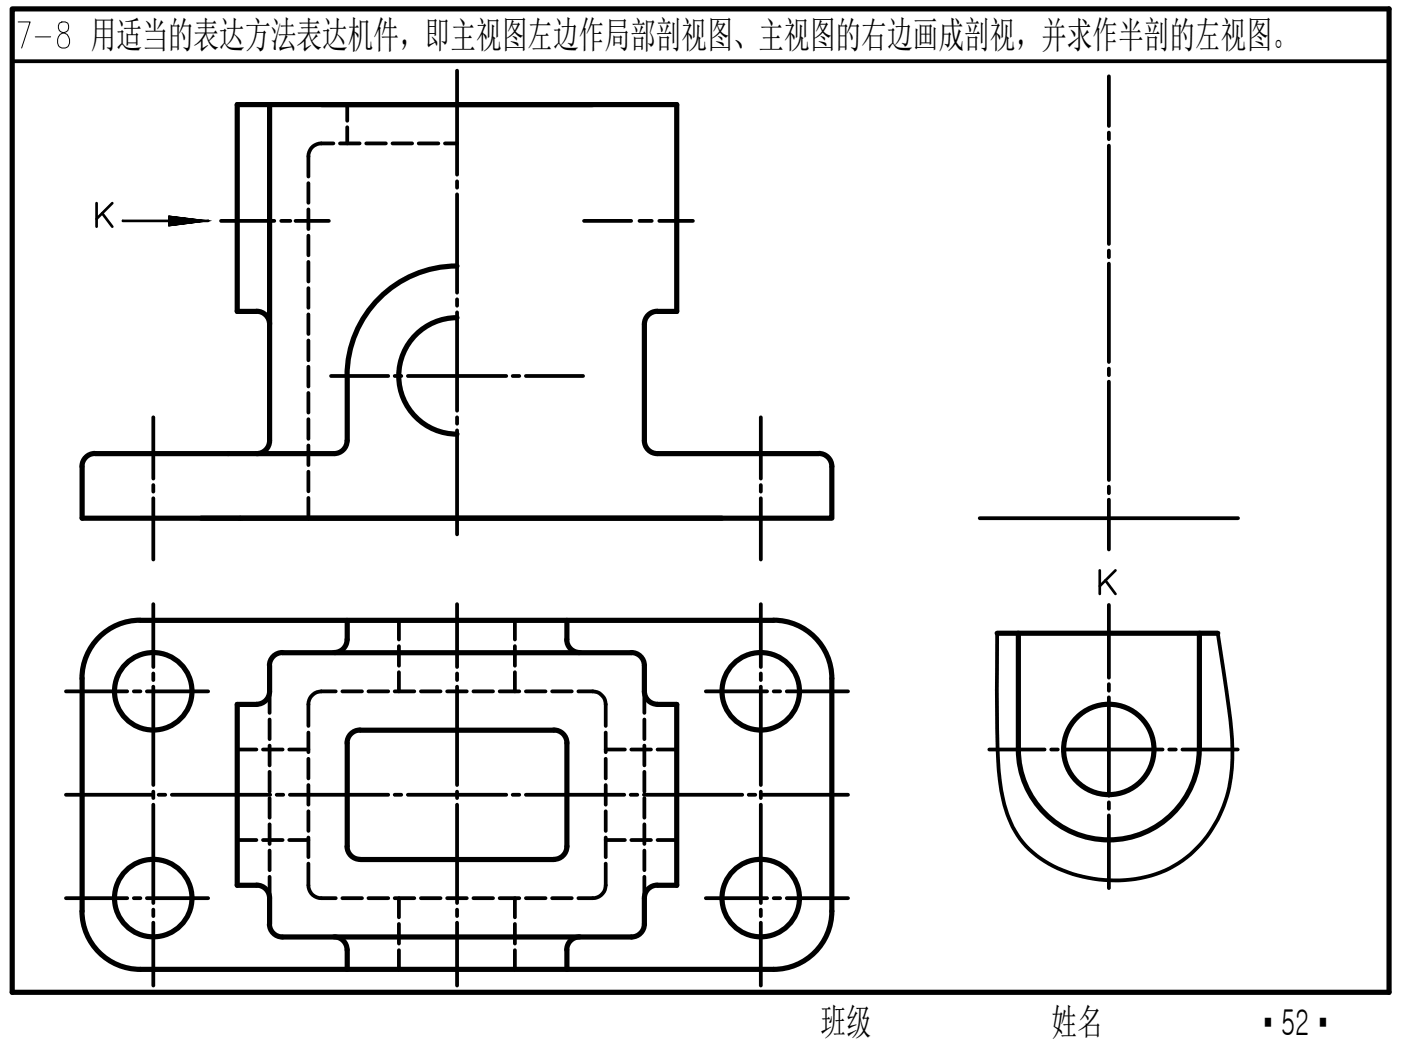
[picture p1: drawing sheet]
<svg xmlns="http://www.w3.org/2000/svg" width="94mm" height="70mm" viewBox="0 0 94 70" stroke-linecap="round" stroke-linejoin="round" font-family="sans-serif">
<!-- layer: 3 -->
<path d="M66 34.9h17.4" fill="none" stroke="#000" stroke-width=".25"/>
<!-- layer: 0 -->
<g fill="none" stroke="#000" stroke-width=".25">
<path d="M14.9 14.9h3.6M18.9 14.9h.7M19.9 14.9h2.2M30.8 4.8v7M30.8 12.2v.4M30.8 13.1v6.6M39.3 14.9h3.2M43.1 14.9h.8M44.4 14.9h2.3M74.7 5.1v3.4M74.7 8.9v.5M74.7 9.8v6.6"/>
<path d="M74.7 16.9v.4M74.7 17.8v6.6M10.3 28.1v4.1M10.3 32.7v.4M10.3 33.6v4.1M22.3 25.3h3.8M26.6 25.3h.4M27.5 25.3h6.6M30.8 20.2v.4M30.8 21v6.7M30.8 28.1v.4M30.8 29v7"/>
<path d="M34.5 25.3h.5M35.4 25.3h3.9M51.2 28.1v4.1M51.2 32.7v.4M51.2 33.6v4.1M74.7 24.8v.5M74.7 25.7v6.6M74.7 32.8v.4M74.7 33.7v3.3M4.4 46.6h4.2M4.4 53.5h5.9M9 46.6h.5"/>
<path d="M9.9 46.6h4.1M10.3 40.7v4.2M10.3 45.4v.4M10.3 46.2v6.7M10.3 53.3v.4M10.3 54.2v6.6M10.7 53.5h.4M11.6 53.5h6.6M18.6 53.5h.5M19.5 53.5h6.6M26.6 53.5h.4M27.5 53.5h6.6"/>
<path d="M30.8 40.7v4.2M30.8 45.4v.4M30.8 46.2v6.7M30.8 53.3v.4M30.8 54.2v6.6M34.5 53.5h.5M35.4 53.5h6.6M42.5 53.5h.4M43.4 53.5h6.6M47.5 46.6h4.2M50.4 53.5h.5M51.2 40.7v4.2"/>
<path d="M51.2 45.4v.4M51.2 46.2v6.7M51.2 53.3v.4M51.2 54.2v6.6M51.3 53.5h5.8M52.1 46.6h.4M53 46.6h4.1M66.6 50.5h3.8M67.2 42.6a79 79 0 0 0 .2 10.6 6.5 6.5 0 0 0 5.5 5.8 7.8 7.8 0 0 0 8.4-2.7 9.3 9.3 0 0 0 1.7-6.5l-.2-2-.8-5.2M70.8 50.5h.4M71.7 50.5h6.6M74.7 40.7v4.9"/>
<path d="M74.7 46.1v.4M74.7 47v6.6M74.7 54v.5M74.7 54.9v4.9M78.7 50.5h.5M79.6 50.5h3.8M4.4 60.5h4.2M9 60.5h.5M9.9 60.5h4.1M10.3 61.3v.4M10.3 62.1v4.3M30.8 61.3v.4"/>
<path d="M30.8 62.1v4.3M47.5 60.5h4.2M51.2 61.3v.4M51.2 62.1v4.3M52.1 60.5h.4M53 60.5h4.1"/>
</g>
<!-- layer: 1 -->
<g fill="none" stroke="#000" stroke-width=".35">
<path d="M.8 .6h92.8v66.2h-92.8zM18.2 7v22.7a.87 .87 0 0 1-.9 .9M30.8 17.9a7.4 7.4 0 0 0-7.4 7.4M13.5 34.9h35.1M18.2 21.8a.86 .86 0 0 0-.9-.8h-1.3v-14h29.6v14h-1.3a.87 .87 0 0 0-.9 .8v7.9a.87 .87 0 0 0 .9 .9h10.9M23.4 29.7a.87 .87 0 0 1-.9 .9l-16.1-.1a.86 .86 0 0 0-.9 .9v3.5h50.5v-3.5a.87 .87 0 0 0-.8-.9M23.4 25.3v4.4M30.8 21.4a3.9 3.9 0 0 0-3.9 3.9 3.9 3.9 0 0 0 3.9 3.9M9.4 41.8a3.9 3.9 0 0 0-3.9 3.9v15.7M9.4 41.8h42.7M23.4 50a.86 .86 0 0 1 .9-.8h13a.87 .87 0 0 1 .9 .8v7a.87 .87 0 0 1-.9 .9M23.4 57a.87 .87 0 0 0 .8 .9"/>
<path d="M23.4 43.1a.87 .87 0 0 1-.9 .8M23.4 41.8v1.3M23.4 50v7M24.3 57.9h13M38.2 43.1a.87 .87 0 0 0 .8 .8M38.2 41.8v1.3M52.1 41.8a3.9 3.9 0 0 1 3.9 3.9v15.7M67.2 42.6h14.8M68.6 50.5a6.1 6.1 0 0 0 6.1 6.1 6.1 6.1 0 0 0 6.1-6.1M68.6 42.6v7.9M80.8 42.6v7.9M5.5 61.4a3.9 3.9 0 0 0 3.9 3.9h42.7a3.9 3.9 0 0 0 3.9-3.9"/>
<path d="M18.1 62.2a.87 .87 0 0 0 .9 .9h23.5a.87 .87 0 0 0 .9-.9M18.2 62.2v-1.7a.86 .86 0 0 0-.9-.9h-1.3v-12.2h1.3a.87 .87 0 0 0 .9-.8l-.1-1.8a.87 .87 0 0 1 .9-.9l23.5 .1a.86 .86 0 0 1 .9 .8v1.8a.87 .87 0 0 0 .9 .8h1.3v12.2h-1.3a.86 .86 0 0 0-.9 .9v1.7M22.5 63.1a.87 .87 0 0 1 .9 .9M23.4 64v1.3M38.2 64v1.3M39 63.1a.87 .87 0 0 0-.8 .9"/>
<circle cx="10.3" cy="46.6" r="2.61"/>
<circle cx="51.2" cy="46.6" r="2.61"/>
<circle cx="74.7" cy="50.5" r="3"/>
<circle cx="10.3" cy="60.5" r="2.61"/>
<circle cx="51.2" cy="60.5" r="2.61"/>
</g>
<!-- layer: 4 -->
<g fill="none" stroke="#000" stroke-width=".25">
<path d="M20.8 12.3v1.4M20.8 14.1v1.3M20.8 15.9v1.3M20.8 17.6v1.4M20.8 19.4v1.3M22.5 9.7h-.9a.86 .86 0 0 0-.8 .8v1.4M22.9 9.7h1.3M23.4 7v1.1M23.4 8.6v1.1M24.7 9.7h1.3M26.4 9.7h1.4M28.2 9.7h1.3"/>
<path d="M30 9.7h.8M20.8 21.2v1.3M20.8 22.9v1.4M20.8 24.7v1.3M20.8 26.5v1.3M20.8 28.2v1.4M20.8 30v1.3M20.8 31.8v1.3M20.8 33.5v1.4M16 56.6h1.3M16 50.5h1.3M17.7 56.6h1.3"/>
<path d="M17.7 50.5h1.3M18.2 46.6v1.4M18.2 48.5v1.3M18.2 50.2v1.3M18.2 52v1.3M18.2 53.7v1.4M18.2 55.5v1.3M18.2 57.3v1.3M18.2 59.1v1.4M19.5 56.6h1.3M19.5 50.5h1.3M20.8 58.2v1.4a.86 .86 0 0 0 .8 .9h1"/>
<path d="M20.8 49.3v1.4M20.8 51.1v1.3M20.8 52.9v1.3M20.8 54.6v1.4M20.8 56.4v1.3M22.6 46.6h-1a.88 .88 0 0 0-.8 .8v1.5M23.1 46.6h1.3M24.8 46.6h1.3M26.6 46.6h1.3M26.9 41.8v1.3M26.9 43.5v1.3M26.9 45.3v1.3"/>
<path d="M28.3 46.6h1.4M30.1 46.6h1.3M31.9 46.6h1.3M33.7 46.6h1.3M34.7 41.8v1.3M34.7 43.5v1.3M34.7 45.3v1.3M35.4 46.6h1.3M37.2 46.6h1.3M39 46.6h.9a.9 .9 0 0 1 .9 .8v1.5M40.8 58.2v1.4a.88 .88 0 0 1-.9 .9h-.9M40.8 49.3v1.4"/>
<path d="M40.8 51.1v1.3M40.8 52.9v1.3M40.8 54.6v1.4M40.8 56.4v1.3M40.8 56.6h1.3M40.8 50.5h1.3M42.5 56.6h1.3M42.5 50.5h1.3M43.4 46.6v1.4M43.4 48.5v1.3M43.4 50.2v1.3M43.4 52v1.3"/>
<path d="M43.4 53.7v1.4M43.4 55.5v1.3M43.4 57.3v1.3M43.4 59.1v1.4M44.3 56.6h1.3M44.3 50.5h1.3M23.1 60.5h1.3M24.8 60.5h1.3M26.6 60.5h1.3M26.9 60.5v1.3M26.9 62.2v1.3M26.9 64v1.3"/>
<path d="M28.3 60.5h1.4M30.1 60.5h1.3M31.9 60.5h1.3M33.7 60.5h1.3M34.7 60.5v1.3M34.7 62.2v1.3M34.7 64v1.3M35.4 60.5h1.3M37.2 60.5h1.3"/>
</g>
<!-- layer: 2 -->
<path d="M.8 4.1h92.8" fill="none" stroke="#000" stroke-width=".25"/>
<path d="M1.2 1.5h.8l-.5 1.7M2.4 2.5h1M4 1.6a.43 .43 0 0 0 .3 .6 .51 .51 0 0 1 .4 .6 .51 .51 0 0 1-.5 .4 .58 .58 0 0 1-.3-.6 .58 .58 0 0 1 .6-.5 .38 .38 0 0 0-.1-.6z" fill="none" stroke="#000" stroke-width=".07"/>
<!-- layer: 8 -->
<path d="M8.3 14.9h5.7" fill="none" stroke="#000" stroke-width=".18"/>
<path d="M8.3 14.9h.1M14 14.9h.1" fill="none" stroke="#000" stroke-width=".07"/>
<path d="M11.4 14.5v.7l2.6-.3zM11.4 14.5v.7l2.6-.3z" fill="#000" stroke="#000" stroke-width=".07"/>
<!-- layer: 11 -->
<path d="M6.5 13.7v1.6M6.9 14.4l.7 .9M7.6 13.7l-1.1 1M74.1 38.4v1.6M74.5 39.1l.6 .9M75.1 38.4l-1 1.1" fill="none" stroke="#000" stroke-width=".18"/>
<g font-size="2.5">
<text x="6.1" y="3.2">用适当的表达方法表达机件，即主视图左边作局部剖视图、主视图的右边画成剖视，并求作半剖的左视图。</text>
<text x="55.3" y="69.7">班级</text>
<text x="70.8" y="69.7">姓名</text>
</g>
<text font-size="2.4" x="85.1" y="69.7">▪ 52 ▪</text>
</svg>
